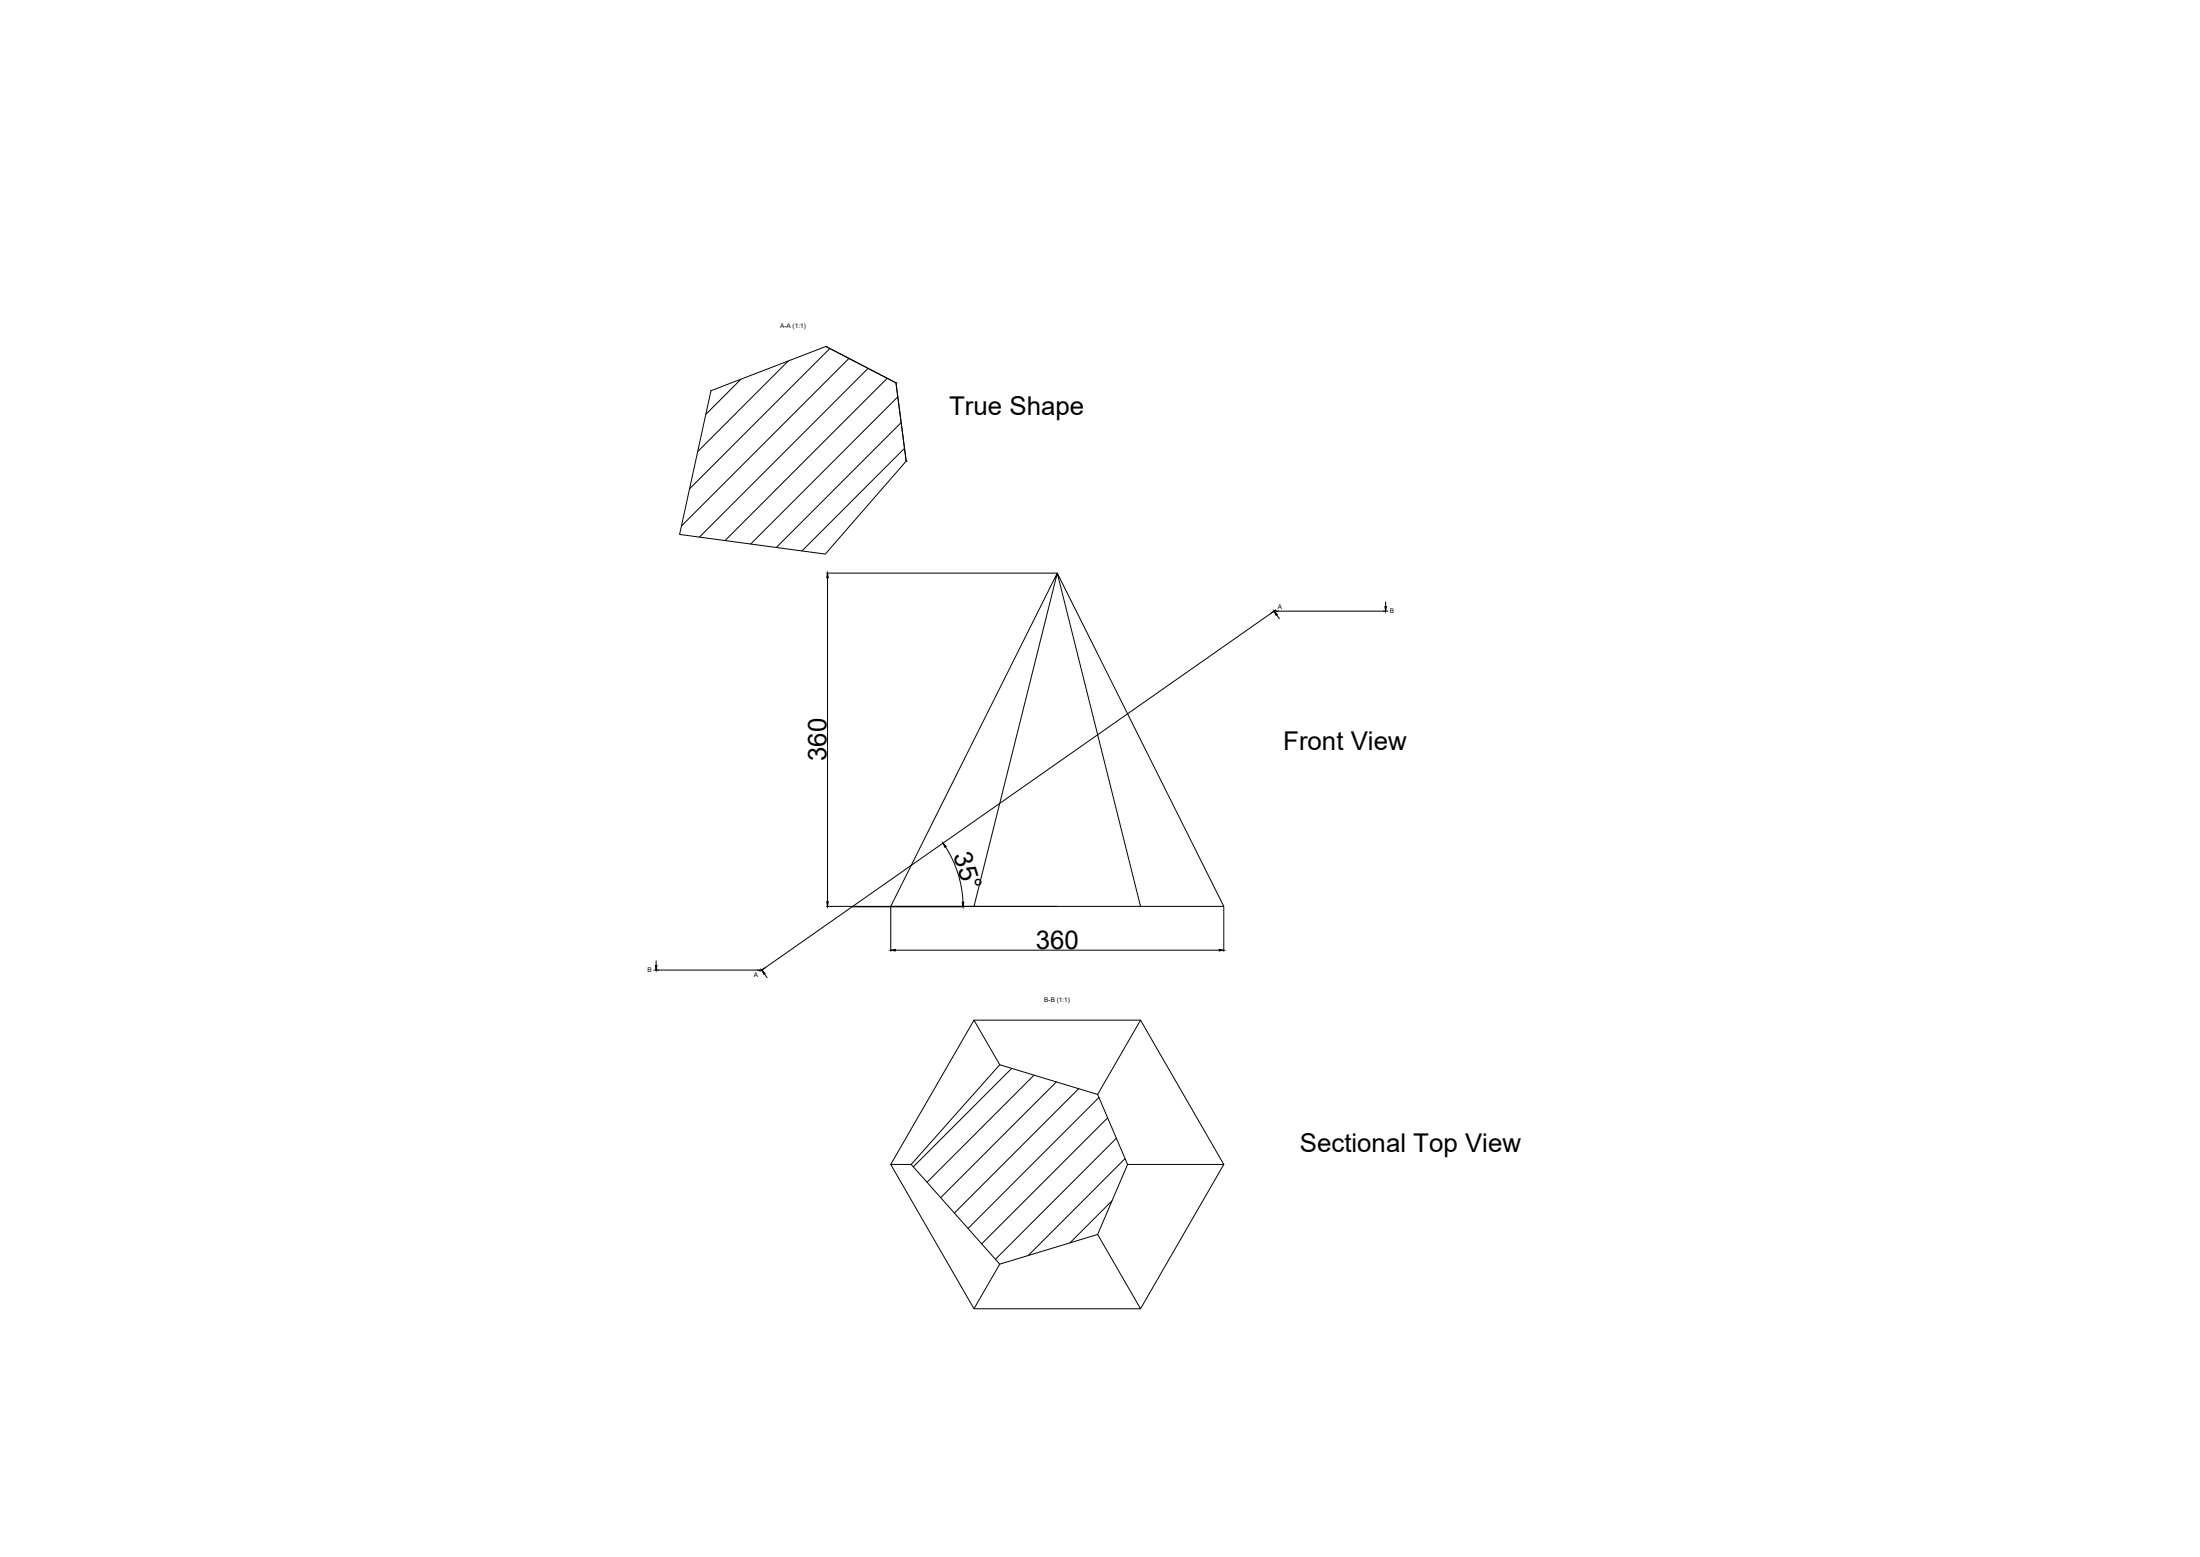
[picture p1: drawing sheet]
<svg xmlns="http://www.w3.org/2000/svg" width="2378mm" height="1682mm" viewBox="0 0 2378 1682" stroke-linecap="round" stroke-linejoin="round" font-family="sans-serif">
<!-- layer: MD_Visible -->
<path d="M893 374l76 40 11 84M769 422l124-48 76 40 11 84-88 101-157-22zM1053 979l90-360-180 360h360l-180-360 90 360M1053 1102l28 48M1233 1102l-47 80M1081 1150l105 32 33 76-33 76-105 32-96-108zM963 1258l90-156h180l90 156M985 1258h-22l90 156M1219 1258h104l-90 156-47-80M1081 1366l-28 48h180" fill="none" stroke="#000" stroke-width="1.08"/>
<g fill="#000">
<circle cx="893" cy="374" r=".3"/>
<circle cx="969" cy="414" r=".3"/>
<circle cx="980" cy="498" r=".3"/>
</g>
<!-- layer: 0 -->
<path d="M893 619h249M895 624v350M1498 660h-121l-554 388h-114M1022 915a120 120 0 0 1 19 60M893 979h249M921 980h33M954 980h88M963 980v48M1323 980v48M968 1026h350" fill="none" stroke="#000" stroke-width="1.08"/>
<!-- layer: MD_Hatching -->
<g fill="none" stroke="#000" stroke-width="1.08">
<path d="M897 376l-152 152M852 390l-98 98M918 387l-181 181M938 398l-182 182M801 410l-38 38M959 409l-175 175M970 429l-159 159M974 457l-135 134M978 484l-111 111M1094 1154l-107 107M1118 1162l-116 115M1142 1169l-125 125"/>
<path d="M1166 1176l-134 134M1188 1186l-142 141M1197 1208l-136 136M1207 1230l-131 130M1216 1252l-105 104M1202 1297l-45 46"/>
</g>
<!-- layer: MD_Annotation -->
<path d="M1379 659l-4 3M1498 650v5M1380 664l3 4M1382 660h-5l-4 3M1495 660h5M709 1038v5M707 1048h5M825 1047l-4 2M826 1052l3 4M828 1045l-5 3h-5" fill="none" stroke="#000" stroke-width="1.08"/>
<path d="M1497 655h2l-1 5zM1377 660l4 4-2 1zM708 1043h2l-1 5zM823 1048l4 4-1 1z" fill="#000" stroke="#000" stroke-width="1.08"/>
<!-- layer: 0 -->
<path d="M895 619v5h-1zM1019 911l4 4h-2zM894 974h1v5zM1040 975h2l-1 5zM963 1026h5v1zM1318 1026h5l-5 1z" fill="#000" stroke="#000" stroke-width="1.08"/>
<g font-size="27.9">
<text x="1026" y="448">True Shape</text>
<text x="1387" y="810">Front View</text>
<text x="894" y="822" transform="rotate(-90 894 822)">360</text>
<text x="1030" y="923" transform="rotate(72 1030 923)">35°</text>
<text x="1120" y="1026">360</text>
<text x="1405" y="1245">Sectional Top View</text>
</g>
<g font-size="7">
<text x="843" y="355">A-A (1:1)</text>
<text x="1381" y="658">A</text>
<text x="1502" y="663">B</text>
<text x="700" y="1050">B</text>
<text x="815" y="1055">A</text>
<text x="1129" y="1082">B-B (1:1)</text>
</g>
</svg>
